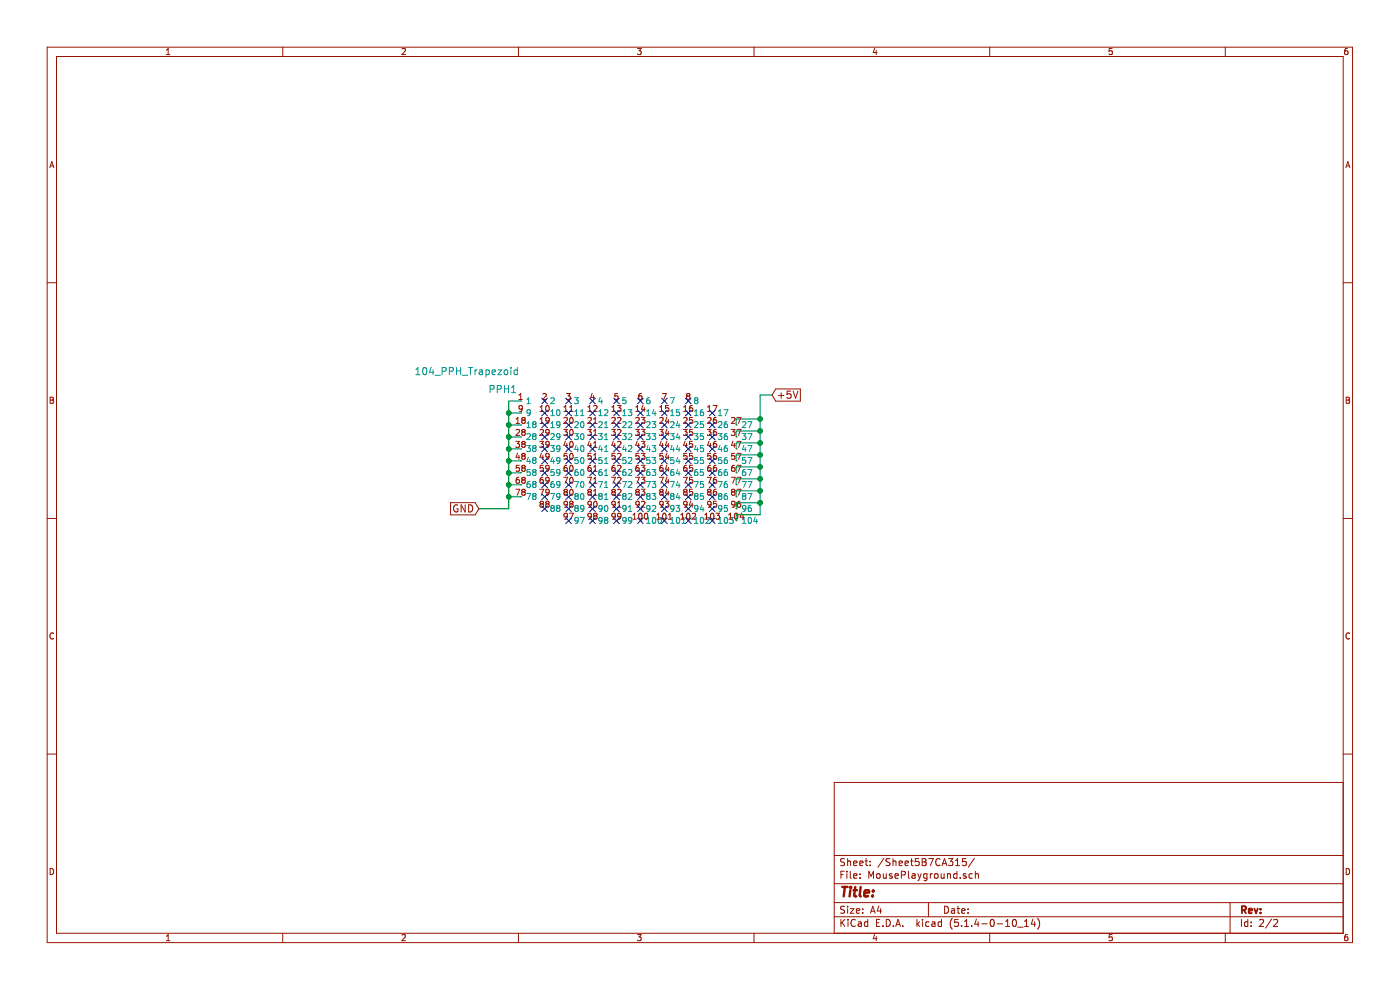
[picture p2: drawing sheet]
EESchema Schematic File Version 2
LIBS:Mouse-rescue
LIBS:power
LIBS:device
LIBS:transistors
LIBS:conn
LIBS:linear
LIBS:regul
LIBS:74xx
LIBS:cmos4000
LIBS:adc-dac
LIBS:memory
LIBS:xilinx
LIBS:microcontrollers
LIBS:dsp
LIBS:microchip
LIBS:analog_switches
LIBS:motorola
LIBS:texas
LIBS:intel
LIBS:audio
LIBS:interface
LIBS:digital-audio
LIBS:philips
LIBS:display
LIBS:cypress
LIBS:siliconi
LIBS:opto
LIBS:atmel
LIBS:contrib
LIBS:valves
LIBS:Solutions
LIBS:Mouse-cache
EELAYER 25 0
EELAYER END
$Descr A4 11693 8268
encoding utf-8
Sheet 2 2
Title ""
Date ""
Rev ""
Comp ""
Comment1 ""
Comment2 ""
Comment3 ""
Comment4 ""
$EndDescr
Wire Wire Line
	6150 3850 6150 3800
Wire Wire Line
	6150 3800 6350 3800
Wire Wire Line
	6150 3550 6150 3500
Wire Wire Line
	6150 3500 6350 3500
Wire Wire Line
	6150 3650 6150 3600
Wire Wire Line
	6150 3600 6350 3600
Wire Wire Line
	6150 3750 6150 3700
Wire Wire Line
	6150 3700 6350 3700
Wire Wire Line
	6150 3950 6150 3900
Wire Wire Line
	6150 3900 6350 3900
Wire Wire Line
	6150 4050 6150 4000
Wire Wire Line
	6150 4000 6350 4000
Wire Wire Line
	6150 4150 6150 4100
Wire Wire Line
	6150 4100 6350 4100
Wire Wire Line
	6150 4250 6150 4200
Wire Wire Line
	6150 4200 6350 4200
Wire Wire Line
	6150 4350 6150 4300
Wire Wire Line
	6150 4300 6350 4300
Wire Wire Line
	6350 4300 6350 3300
Connection ~ 6350 4200
Connection ~ 6350 4100
Connection ~ 6350 4000
Connection ~ 6350 3900
Connection ~ 6350 3800
Connection ~ 6350 3700
Connection ~ 6350 3600
Wire Wire Line
	4250 3350 4250 4250
Wire Wire Line
	4250 3350 4350 3350
Wire Wire Line
	4350 3450 4250 3450
Connection ~ 4250 3450
Wire Wire Line
	4350 3550 4250 3550
Connection ~ 4250 3550
Wire Wire Line
	4350 3650 4250 3650
Connection ~ 4250 3650
Wire Wire Line
	4350 3750 4250 3750
Connection ~ 4250 3750
Wire Wire Line
	4350 3850 4250 3850
Connection ~ 4250 3850
Wire Wire Line
	4350 3950 4250 3950
Connection ~ 4250 3950
Wire Wire Line
	4350 4050 4250 4050
Connection ~ 4250 4050
Wire Wire Line
	4350 4150 4250 4150
Connection ~ 4250 4150
Connection ~ 6350 3500
Text GLabel 4000 4250 0    60   Input ~ 0
GND
Text GLabel 6450 3300 2    60   Input ~ 0
+5V
Wire Wire Line
	6350 3300 6450 3300
Wire Wire Line
	4250 4250 4000 4250
NoConn ~ 5750 3350
NoConn ~ 5550 3350
NoConn ~ 5350 3350
NoConn ~ 5150 3350
NoConn ~ 4950 3350
NoConn ~ 4750 3350
NoConn ~ 4550 3350
NoConn ~ 4550 3450
NoConn ~ 4750 3450
NoConn ~ 4950 3450
NoConn ~ 5150 3450
NoConn ~ 5350 3450
NoConn ~ 5550 3450
NoConn ~ 5750 3450
NoConn ~ 5950 3450
NoConn ~ 5950 3550
NoConn ~ 5750 3550
NoConn ~ 5550 3550
NoConn ~ 5350 3550
NoConn ~ 5150 3550
NoConn ~ 4950 3550
NoConn ~ 4750 3550
NoConn ~ 4550 3550
NoConn ~ 4550 3650
NoConn ~ 4750 3650
NoConn ~ 4950 3650
NoConn ~ 5150 3650
NoConn ~ 5350 3650
NoConn ~ 5550 3650
NoConn ~ 5750 3650
NoConn ~ 5950 3650
NoConn ~ 5950 3750
NoConn ~ 5750 3750
NoConn ~ 5550 3750
NoConn ~ 5350 3750
NoConn ~ 5150 3750
NoConn ~ 4950 3750
NoConn ~ 4750 3750
NoConn ~ 4550 3750
NoConn ~ 4550 3850
NoConn ~ 4750 3850
NoConn ~ 4950 3850
NoConn ~ 5150 3850
NoConn ~ 5350 3850
NoConn ~ 5550 3850
NoConn ~ 5750 3850
NoConn ~ 5950 3850
NoConn ~ 5950 3950
NoConn ~ 5750 3950
NoConn ~ 5550 3950
NoConn ~ 5350 3950
NoConn ~ 5150 3950
NoConn ~ 4950 3950
NoConn ~ 4750 3950
NoConn ~ 4550 3950
NoConn ~ 4550 4050
NoConn ~ 4750 4050
NoConn ~ 4950 4050
NoConn ~ 5150 4050
NoConn ~ 5350 4050
NoConn ~ 5550 4050
NoConn ~ 5750 4050
NoConn ~ 5950 4050
NoConn ~ 5950 4150
NoConn ~ 5750 4150
NoConn ~ 5550 4150
NoConn ~ 5350 4150
NoConn ~ 5150 4150
NoConn ~ 4950 4150
NoConn ~ 4750 4150
NoConn ~ 4550 4150
NoConn ~ 4550 4250
NoConn ~ 4750 4250
NoConn ~ 4950 4250
NoConn ~ 5150 4250
NoConn ~ 5350 4250
NoConn ~ 5550 4250
NoConn ~ 5750 4250
NoConn ~ 5950 4250
NoConn ~ 5950 4350
NoConn ~ 5750 4350
NoConn ~ 5550 4350
NoConn ~ 5350 4350
NoConn ~ 5150 4350
NoConn ~ 4950 4350
NoConn ~ 4750 4350
$Comp
L 104_PPH_Trapezoid PPH1
U 1 1
P 4350 2850
AR Path="/5B820DA3" Ref="PPH1"  Part="1" 
AR Path="/5B7CA316/5B820DA3" Ref="PPH1"  Part="1" 
F 0 "PPH1" H 4200 2450 60  0000 C CNN
F 1 "104_PPH_Trapezoid" H 3900 2600 60  0000 C CNN
F 2 "Solutions:Mouse_PPH_Array" H 4350 2850 60  0001 C CNN
F 3 "" H 4350 2850 60  0001 C CNN
	1    4350 2850
	1    0    0    -1  
$EndComp
$EndSCHEMATC
